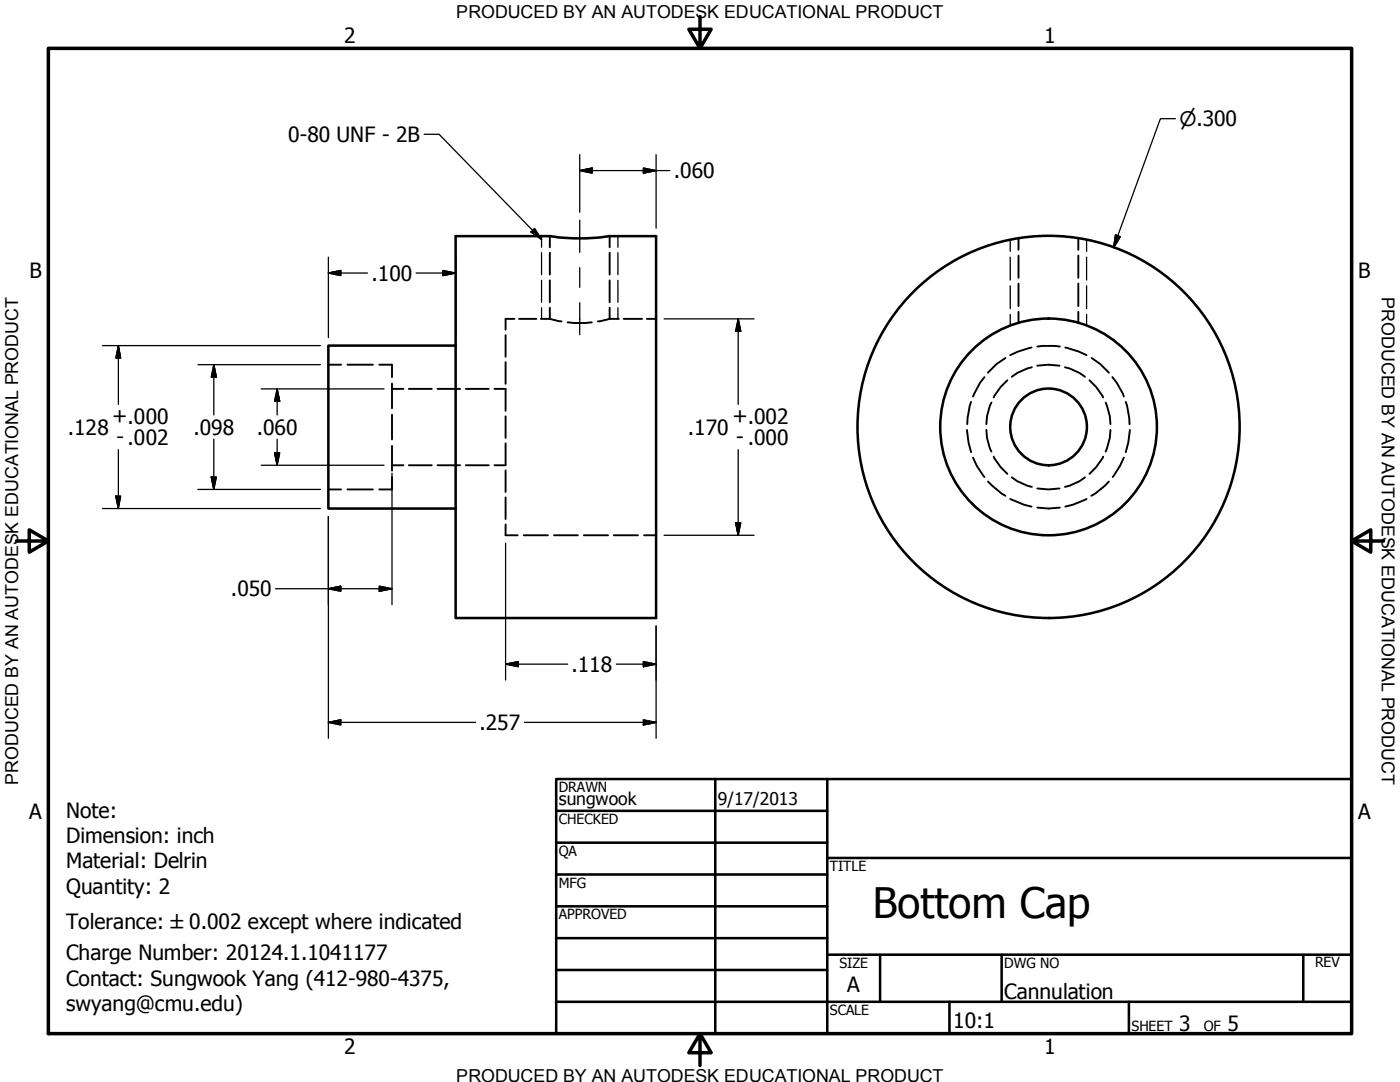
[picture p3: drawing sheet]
<svg xmlns="http://www.w3.org/2000/svg" width="279mm" height="216mm" viewBox="0 0 279 216" stroke-linecap="round" stroke-linejoin="round" font-family="sans-serif">
<!-- layer: Hidden (ANSI) -->
<g fill="none" stroke="#000" stroke-width=".38">
<path d="M109.7 47.1v2.2M109.7 50.4v4.4M109.7 55.9v4.4M121.7 47.1v2.2M121.7 50.4v4.4M121.7 55.9v4.4M203.3 47.6v2.2M203.3 51v4.4M203.3 56.6v4.5M215.2 47.6v2.2M215.2 51v4.4M215.2 56.6v4.5"/>
<path d="M65.5 72.8h2.6M69.3 72.8h5.1M75.7 72.8h2.5v2.4M78.2 76.5v5M78.2 77.6h2.3M81.6 77.6h4.6M87.3 77.6h4.5M93 77.6h4.5M98.7 77.6h2.2M100.9 66.9v4.3M100.9 72.3v4.3M100.9 77.7v4.3"/>
<path d="M102.7 63.6h-1.8v2.2M103.6 63.6h3.5M107.9 63.6h1.8M109.7 63.6l2.4 .5M109.7 61.4v2.2M113.3 64.3l1.3 .2 3.5-.2M121.7 63.6l-2.4 .5M121.7 61.4v2.2M121.7 63.6h1.8M124.5 63.6h3.6M129.1 63.6h1.8M196.5 75.2l-.9 1.2-1.4 2.7"/>
<path d="M200.7 71.4l-1.8 1.2-1.7 1.8M201 75.9l-1.3 1.3-1.4 2.1M203.3 62.2v2.3M205.9 69.3l-2.8 .9-1.5 .7M205.9 73.3l-.9 .2-2 .9-1.1 .8M207 73a13.1 13.1 0 0 1 4.5 0M207 69.2l1-.2 3.5 .2M212.5 73.3l1 .2 2 .9 1 .8M212.6 69.3l2.7 .9 1.6 .7M215.2 62.2v2.3M217.4 75.9l1.4 1.3 1.4 2.1M217.9 71.4l1.7 1.2 1.7 1.8"/>
<path d="M222 75.2l.9 1.2 1.4 2.7M65.5 97.7h2.6M69.3 97.7h5.1M78.2 82.7v5M78.2 89v4.9M78.2 95.2v2.5h-2.5M78.2 92.8h2.3M81.6 92.8h4.6M87.3 92.8h4.5M93 92.8h4.5M98.7 92.8h2.2M100.9 83.1v4.3"/>
<path d="M100.9 88.5v4.3M100.9 93.9v4.3M100.9 99.3v4.3M193 85.8l.3 2.5 .5 1.9M193.8 80.2l-.7 3.2-.1 1.2M194.2 91.3l.7 1.7 1.6 2.2M196.8 85.8l.2 1.6 .5 2.1 .4 .6M197.2 96.1l2.7 2.4 .8 .4M197.9 80.3l-.4 .7-.5 2.1-.2 1.5M198.3 91.1l1.4 2.1 1.3 1.4M201.6 99.6l2.7 1.1 1.6 .4M201.9 95.2l1.1 .8 2 .9 .9 .3"/>
<path d="M207 97.5a13.1 13.1 0 0 0 4.5 0M216.5 95.2l-1 .8-2 .9-1 .3M216.9 99.6l-2.8 1.1-1.5 .4M220.2 91.1l-1.4 2.1-1.4 1.4M220.7 80.3l.8 2.8 .1 1.5M221.3 96.1l-.8 .8-2.7 2M221.6 85.8l-.1 1.6-.8 2.7M224.3 91.3l-.8 1.7-1.4 2.2M224.7 80.2l.7 3.2v1.2M225.5 85.8l-.3 2.5-.5 1.9M100.9 104.6v2.2h2.4M104.5 106.8h4.8"/>
<path d="M110.6 106.8h4.7M116.5 106.8h4.8M122.5 106.8h4.8M128.5 106.8h2.4M207 101.3l2.2 .2 2.3-.2"/>
</g>
<!-- layer: Visible (ANSI) -->
<g fill="none" stroke="#000" stroke-width=".51">
<path d="M90.9 47.1h18.8a40.3 40.3 0 0 0 12 0h9.2v76.2h-40zM90.9 69h-25.4v32.5h25.4"/>
<circle cx="209.3" cy="85.2" r="21.6"/>
<circle cx="209.3" cy="85.2" r="38.1"/>
<circle cx="209.3" cy="85.2" r="7.7"/>
</g>
<!-- layer: Border (ANSI) -->
<g fill="none" stroke="#000" stroke-width=".25">
<path d="M108.1 47.1v2.2M108.1 50.4v4.4M108.1 55.9v4.4M123.3 47.1v2.2M123.3 50.4v4.4M123.3 55.9v4.4M201.6 47.9v2.3M201.6 51.3v4.6M201.6 57v4.6M216.9 47.9v2.3M216.9 51.3v4.6M216.9 57v4.6"/>
<path d="M108.1 61.4v2.2M123.3 61.4v2.2M201.6 62.7v2.3M216.9 62.7v2.3"/>
</g>
<!-- layer: Title (ANSI) -->
<path d="M9.7 9.7h260v196.5h-260zM139.7 3.3v6.4l-2.2-3.9h4.4l-2.2 3.9M3.3 107.9h6.4l-3.9-2.2v4.5l3.9-2.3M269.7 107.9l3.9 2.3v-4.5l-3.9 2.2h6.4M139.7 206.2l2.2 3.9h-4.4l2.2-3.9v6.4" fill="none" stroke="#000" stroke-width=".7"/>
<!-- layer: Dimension (ANSI) -->
<g fill="none" stroke="#000" stroke-width=".51">
<path d="M111 155.4h158.7v50.8h-158.7zM142.7 155.4v50.8M165.1 155.4v50.8M111 161.8h54.1M111 168.1h54.1M111 174.5h54.1M165.1 171.2h104.6M111 180.8h54.1M111 187.2h54.1M111 193.5h54.1M111 199.9h158.7M165.1 190.5h104.6"/>
<path d="M175.6 190.5v9.4M189.5 199.9v6.3M199.9 190.5v9.4M225.3 199.9v6.3M260.1 190.5v9.4"/>
</g>
<!-- layer: Centerline (ANSI) -->
<path d="M115.7 43.9v6.5M115.7 53.4v3.9M115.7 60.4v6.4" fill="none" stroke="#000" stroke-width=".25"/>
<!-- layer: Dimension (ANSI) -->
<g fill="none" stroke="#000" stroke-width=".25">
<path d="M115.7 34l2.5-.5v1zM115.7 34h18M115.7 30.9v11.5M128.4 33.5l2.5 .5-2.5 .5zM130.9 30.9v14.6M234.6 23.7h-3l-9.4 25.7M65.5 54.5l2.5-.5v1zM65.5 51.3v16.1M65.5 54.5h7.8M83.1 54.5h7.8M88.4 54l2.5 .5-2.5 .5zM90.9 51.3v16.1"/>
<path d="M222.6 46.9l1 .3-1.4 2.2zM20.4 69h43.5M23.6 69l.5 2.4h-1zM23.6 69v11.7M39.5 72.8h24.4M42.7 72.8l.5 2.4h-1zM42.7 72.8v10M52.1 77.6h24.5M55.3 77.6l.5 2.5h-1zM55.3 77.6v5.2M132.5 63.6h18M147.3 63.6l.5 2.5h-1z"/>
<path d="M147.3 63.6v17.1M23.1 99h1l-.5 2.5zM23.6 89.7v11.8M39.5 97.7h24.4M42.2 95.2h1l-.5 2.5zM42.7 87.6v10.1M52.1 92.8h24.5M54.8 90.4h1l-.5 2.4zM55.3 87.6v5.2M78.2 94.4v26.2M147.3 89.7v17.1M20.4 101.5h43.5"/>
<path d="M55 117.5h23.2M65.5 117.5l2.5-.5v1zM65.5 103.1v44.2M75.7 117l2.5 .5-2.5 .5zM100.9 108.4v27.3M132.5 106.8h18M146.8 104.3h1l-.5 2.5zM100.9 132.5l2.5-.5v1zM100.9 132.5h12.4M123 132.5h7.9M128.4 132l2.5 .5-2.5 .5zM130.9 124.9v22.4"/>
<path d="M65.5 144.1l2.5-.5v1.1zM65.5 144.1h29.4M104.6 144.1h26.3M128.4 143.6l2.5 .5-2.5 .6z"/>
</g>
<g fill="#000" stroke="#000" stroke-width=".25">
<path d="M115.7 34l2.5-.5zM115.7 34l2.5-.5v1zM128.4 34.5l2.5-.5zM128.4 33.5l2.5 .5-2.5 .5zM65.5 54.5l2.5-.5zM65.5 54.5l2.5-.5v1zM88.4 55l2.5-.5zM88.4 54l2.5 .5-2.5 .5zM222.6 46.9l-.4 2.5zM222.6 46.9l1 .3-1.4 2.2zM23.6 69l.5 2.4zM23.6 69l.5 2.4h-1z"/>
<path d="M42.7 72.8l.5 2.4zM42.7 72.8l.5 2.4h-1zM147.3 63.6l.5 2.5zM147.3 63.6l.5 2.5h-1zM23.1 99l.5 2.5zM23.1 99h1l-.5 2.5zM42.2 95.2l.5 2.5zM42.2 95.2h1l-.5 2.5zM54.8 90.4l.5 2.4zM54.8 90.4h1l-.5 2.4zM55.3 77.6l.5 2.5zM55.3 77.6l.5 2.5h-1z"/>
<path d="M65.5 117.5l2.5-.5zM65.5 117.5l2.5-.5v1zM75.7 118l2.5-.5zM75.7 117l2.5 .5-2.5 .5zM146.8 104.3l.5 2.5zM146.8 104.3h1l-.5 2.5zM100.9 132.5l2.5-.5zM100.9 132.5l2.5-.5v1zM128.4 133l2.5-.5zM128.4 132l2.5 .5-2.5 .5zM65.5 144.1l2.5-.5zM65.5 144.1l2.5-.5v1.1z"/>
<path d="M128.4 144.7l2.5-.6zM128.4 143.6l2.5 .5-2.5 .6z"/>
</g>
<!-- layer: Symbol (ANSI) -->
<path d="M84.6 26.8h3l20.5 21M106.7 45.6l1.4 2.2-2.1-1.5z" fill="none" stroke="#000" stroke-width=".25"/>
<path d="M106 46.3l2.1 1.5zM106.7 45.6l1.4 2.2-2.1-1.5z" fill="#000" stroke="#000" stroke-width=".25"/>
<text font-size="8.4" x="174.2" y="183.2">Bottom Cap</text>
<g font-size="4.2">
<text x="68.7" y="8.6">2</text>
<text x="208.4" y="8.6">1</text>
<text x="57.5" y="28.3">0-80 UNF - 2B</text>
<text x="134.5" y="35.6">.060</text>
<text x="5.9" y="55.5">B</text>
<text x="74.2" y="56">.100</text>
<text x="271.1" y="55.5">B</text>
<text x="13.5" y="86.7">.128</text>
<text x="22.4" y="84.4">+.000</text>
<text x="23.2" y="88.6">-.002</text>
<text x="38.6" y="86.7">.098</text>
<text x="51.2" y="86.7">.060</text>
<text x="137.3" y="86.7">.170</text>
<text x="146.2" y="84.4">+.002</text>
<text x="146.9" y="88.6">- .000</text>
<text x="46.1" y="119">.050</text>
<text x="114" y="134">.118</text>
<text x="95.7" y="145.7">.257</text>
<text x="5.8" y="163.4">A</text>
<text x="13.2" y="163.3">Note:</text>
<text x="271" y="163.4">A</text>
<text x="13.2" y="168.3">Dimension: inch</text>
<text x="13.2" y="173.3">Material: Delrin</text>
<text x="13.2" y="178.3">Quantity: 2</text>
<text x="13.2" y="185.4">Tolerance: ±0.002 except where indicated</text>
<text x="13.2" y="191.6">Charge Number: 20124.1.1041177</text>
<text x="13.2" y="196.7">Contact: Sungwook Yang (412-980-4375,</text>
<text x="169.1" y="198">A</text>
<text x="13.2" y="201.7">swyang@cmu.edu)</text>
<text x="200.4" y="199.3">Cannulation</text>
<text x="190.2" y="205">10:1</text>
<text x="235.3" y="205.7">3</text>
<text x="245" y="205.7">5</text>
<text x="68.7" y="210.3">2</text>
<text x="208.4" y="210.3">1</text>
</g>
<text font-size="4" x="235.4" y="25.1">⌀.300</text>
<g font-size="3.6">
<text x="91.1" y="3.6">PRODUCED BY AN AUTODESK EDUCATIONAL PRODUCT</text>
<text x="275.8" y="59.3" transform="rotate(90 275.8 59.3)">PRODUCED BY AN AUTODESK EDUCATIONAL PRODUCT</text>
<text x="3.6" y="156.6" transform="rotate(-90 3.6 156.6)">PRODUCED BY AN AUTODESK EDUCATIONAL PRODUCT</text>
<text x="91.1" y="215.9">PRODUCED BY AN AUTODESK EDUCATIONAL PRODUCT</text>
</g>
<g font-size="3.5">
<text x="111.5" y="160.6">sungwook</text>
<text x="143.3" y="160.7">9/17/2013</text>
</g>
<g font-size="2.8">
<text x="111.5" y="158">DRAWN</text>
<text x="111.5" y="164.4">CHECKED</text>
<text x="111.5" y="170.8">QA</text>
<text x="165.6" y="173.7">TITLE</text>
<text x="111.5" y="177.1">MFG</text>
<text x="111.5" y="183.5">APPROVED</text>
<text x="167.5" y="193.1">SIZE</text>
<text x="200.4" y="193.1">DWG NO</text>
<text x="262.4" y="193">REV</text>
<text x="165.6" y="202.5">SCALE</text>
<text x="225.8" y="205.7">SHEET</text>
<text x="240.2" y="205.7">OF</text>
</g>
</svg>
